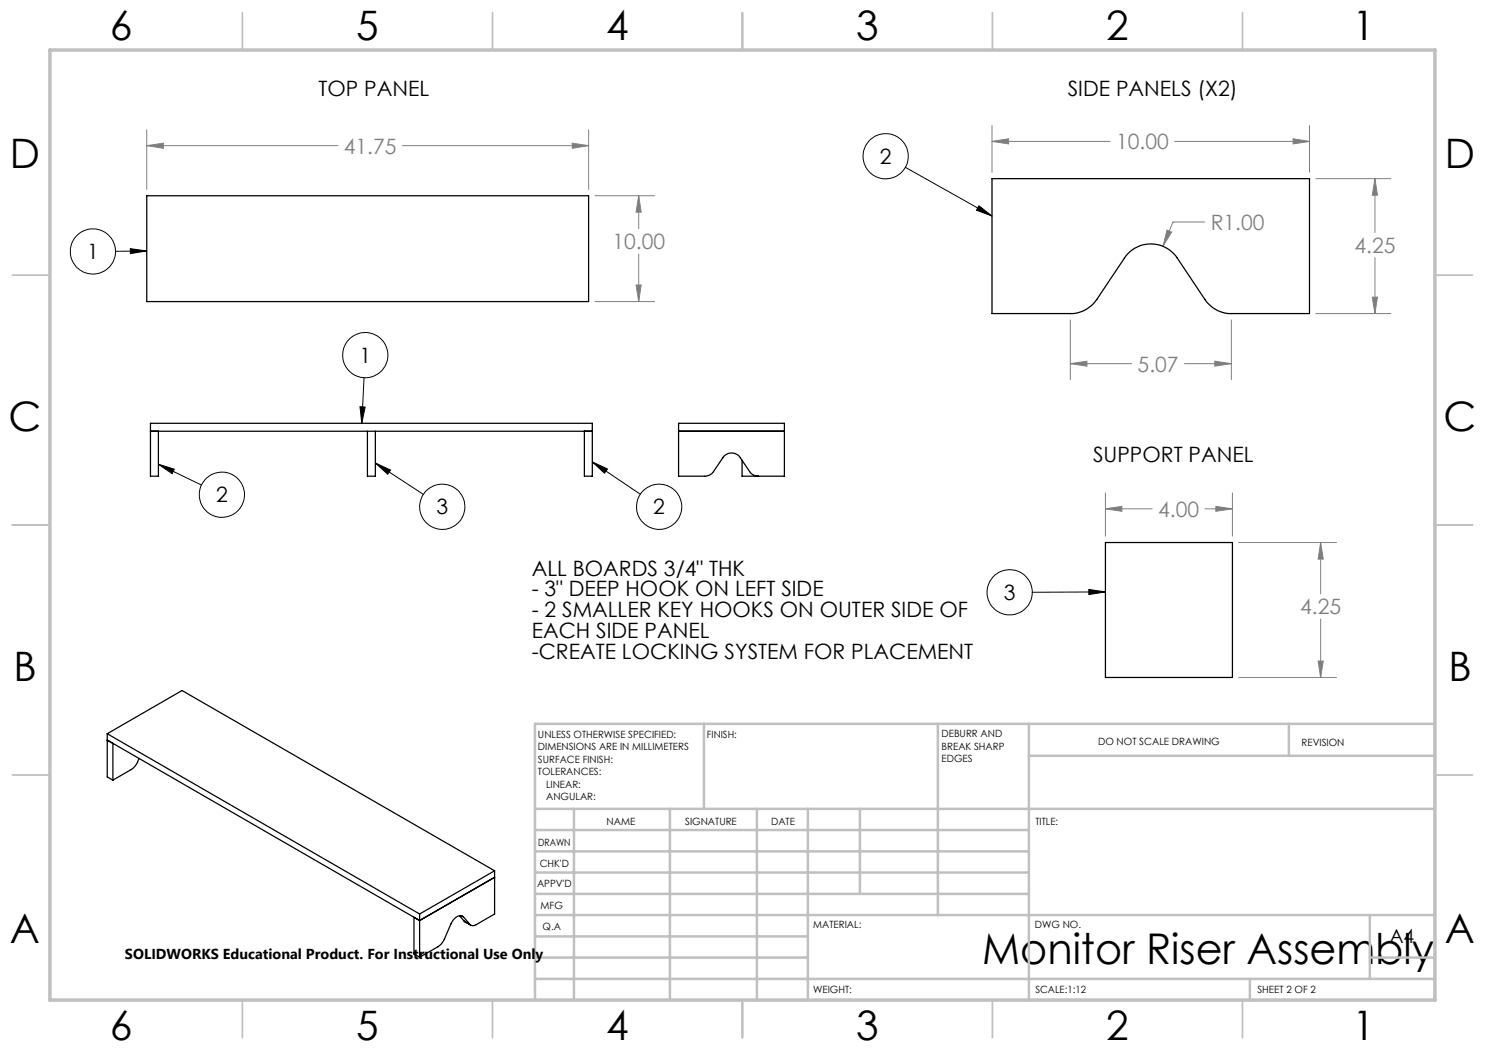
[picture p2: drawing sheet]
<svg xmlns="http://www.w3.org/2000/svg" width="297mm" height="210mm" viewBox="0 0 297 210" stroke-linecap="round" stroke-linejoin="round" font-family="sans-serif">
<g fill="none" stroke="#000" stroke-width=".2">
<path d="M181.1 33.5l17.3 9.7M26.1 49.7l3.3 .5-3.3 .5zM29.4 50.2l-6.3 .1M195.8 41.2l2.6 2-3.1-1.2zM72.8 75.6l-.4 9.1M31.7 92.8l8.6 4.2M31.7 92.8l3.2 1-.5 .9zM72 81.3l1 .1-.6 3.3zM75.1 92.6l3 1.4-.6 .9zM75.1 92.6l9.6 6.3M118.5 92.4l9.6 6.4M118.5 92.4l3 1.4-.6 .8z"/>
<path d="M217.8 117.9l3.3 .5-3.3 .5zM221.1 118.4l-14.7 .1"/>
<circle cx="177.1" cy="31.2" r="4.5"/>
<circle cx="18.6" cy="50.3" r="4.5"/>
<circle cx="73" cy="71" r="4.5"/>
<circle cx="44.4" cy="98.9" r="4.5"/>
<circle cx="88.5" cy="101.4" r="4.5"/>
<circle cx="131.8" cy="101.4" r="4.5"/>
<circle cx="201.9" cy="118.5" r="4.5"/>
</g>
<g fill="none" stroke="#808080" stroke-width=".2">
<path d="M29.4 29.1l3.3-.5v1.1zM29.4 26v11.9M29.4 29.1h38.2M80.5 29.1h37.2M114.4 28.6l3.3 .5-3.3 .6zM117.7 26v11.9M119 39.1h11.9M127.7 39.1l.5 3.3h-1zM127.7 39.1v6.6M198.4 28.3l3.3-.5v1zM198.4 25.1v9.4M198.4 28.3h23.6"/>
<path d="M234.9 28.3h27M258.6 27.8l3.3 .5-3.3 .5zM261.9 25.1v9.4M263.2 35.7h15M275 35.7l.5 3.3h-1zM275 35.7v10.8M127.2 57h1l-.5 3.3zM127.7 50.8v9.5M233.4 46l.9 .4-1.7 2.9zM240.9 44.4h-6.3l-2 4.9M274.5 59.4h1l-.5 3.3zM275 51.5v11.2"/>
<path d="M119 60.3h11.9M214.1 72.7l3.3-.5v1zM214.1 64v11.9M214.1 72.7h12.2M236.9 72.7h9.4M243 72.2l3.3 .5-3.3 .5zM246.3 64v11.9M263.2 62.7h15M221.1 98.6v8.6M246.5 98.6v8.6M221.1 101.8l3.3-.5v1zM221.1 101.8h9.3"/>
<path d="M241 101.8h5.5M243.2 101.3l3.3 .5-3.3 .5zM247.8 108.5h19.5M264.1 108.5l.6 3.3h-1.1zM264.1 108.5v10.3M247.8 135.5h19.5M263.6 132.2h1.1l-.6 3.3zM264.1 123.8v11.7"/>
</g>
<g fill="none" stroke="#c0c0c0" stroke-width=".35">
<path d="M48.5 2.5v7.5M98.5 2.5v7.5M148.5 2.5v7.5M198.5 2.5v7.5M248.5 2.5v7.5M2.5 55h7.5M287 55h7.5M2.5 105h7.5M287 105h7.5M2.5 155h7.5M287 155h7.5M48.5 200v7.5"/>
<path d="M98.5 200v7.5M148.5 200v7.5M198.5 200v7.5M248.5 200v7.5"/>
</g>
<g fill="none" stroke="#c0c0c0" stroke-width=".5">
<path d="M140.8 144.8v17M187.6 144.8v38.2M205.8 144.8v55.2M205.8 151.2h81.2M257.8 144.8v6.4M287 144.8h-180v55.2M107 161.8h180M107 178.8h98.8M107 174.5h98.8M107 170.3h98.8M107 166h98.8M114.8 161.8v38.2"/>
<path d="M134 161.8v38.2M151.4 161.8v38.2M161.6 161.8v38.2M172 161.8v17M107 195.8h180M107 191.5h54.6M107 187.3h54.6M107 183h180M250 195.8v4.2M274 191.5h13M274 183v12.8"/>
</g>
<path d="M10 10h277v190h-277z" fill="none" stroke="#c0c0c0" stroke-width=".7"/>
<path d="M26.1 49.7l3.3 .5-3.3 .5zM195.8 41.2l2.6 2-3.1-1.2zM217.8 117.9l3.3 .5-3.3 .5zM72 81.3l1 .1-.6 3.3zM75.1 92.6l3 1.4-.6 .9zM118.5 92.4l3 1.4-.6 .8zM31.7 92.8l3.2 1-.5 .9z" fill="#000"/>
<path d="M114.4 28.6l3.3 .5-3.3 .6zM29.4 29.1l3.3-.5v1.1zM127.2 57h1l-.5 3.3zM127.7 39.1l.5 3.3h-1zM258.6 27.8l3.3 .5-3.3 .5zM198.4 28.3l3.3-.5v1zM274.5 59.4h1l-.5 3.3zM275 35.7l.5 3.3h-1zM233.4 46l-.8 3.3 1.7-2.9zM214.1 72.7l3.3-.5v1zM243 72.2l3.3 .5-3.3 .5zM221.1 101.8l3.3-.5v1zM243.2 101.3l3.3 .5-3.3 .5zM264.1 108.5l.6 3.3h-1.1zM263.6 132.2h1.1l-.6 3.3z" fill="#808080"/>
<g fill="none" stroke="#000" stroke-width=".25">
<path d="M29.4 39.1h88.3v21.2h-88.3zM198.4 35.7h63.5v27h-15.6a6.2 6.2 0 0 1-5.3-2.8l-5.6-8.3a6.3 6.3 0 0 0-10.5 0l-5.5 8.3a6.3 6.3 0 0 1-5.3 2.8h-15.7zM30.1 86.2h88.4M31.7 86.2v9h-1.6v-10.5h88.4v10.5h-1.6v-9M73.5 86.2v9h1.6v-9M135.7 86.2h21.2M148.4 92.1v3.1h8.5v-10.5h-21.2v10.5h5.2a2.08 2.08 0 0 0 1.8-.9l1.9-2.8a2.08 2.08 0 0 1 3.5 0l1.8 2.8a2.08 2.08 0 0 0 1.8 .9M221.1 108.5h25.4v27h-25.4zM21.4 146.7v8.7l1.2 .6M21.4 146.7l62.5 36.1M21.4 146.7l15-8.6 62.5 36.1M22.6 156v-7.3l-1.2-.7 62.5 36.1"/>
<path d="M27.8 151.7a3.6 3.6 0 0 1-1.6 2.2l-3.6 2.1M98.9 174.2v8.6l-3.7 2.2a.98 .98 0 0 1-1.2-.1M98.9 175.5l-15 8.6M98.9 174.2l-15 8.6M83.9 182.8v8.6M83.9 184.1l-1.1-.6v7.3l1.1 .6M91.9 183.2l1 1M92.3 183.2l.4 .2M92.7 183.4a1.49 1.49 0 0 0-2.1 .7l-1.8 4-.6 .8-4.3 2.5M92.7 183.4l1.3 1.5M92.9 184.2l1.3 .9M92.9 184.2l1.1 .7"/>
</g>
<text font-size="8.5" x="196.4" y="192.7">Monitor Riser Assembly</text>
<g font-size="8.1">
<text x="22" y="8">6</text>
<text x="71.2" y="8">5</text>
<text x="121.2" y="8">4</text>
<text x="171.3" y="8">3</text>
<text x="221.3" y="8">2</text>
<text x="270.5" y="8">1</text>
<text x="2" y="33.6">D</text>
<text x="289" y="33.6">D</text>
<text x="1.7" y="86.1">C</text>
<text x="288.7" y="86.1">C</text>
<text x="2.7" y="136.1">B</text>
<text x="289.7" y="136.1">B</text>
<text x="2" y="188.6">A</text>
<text x="289" y="188.6">A</text>
<text x="22" y="208">6</text>
<text x="71.2" y="208">5</text>
<text x="121.2" y="208">4</text>
<text x="171.3" y="208">3</text>
<text x="221.3" y="208">2</text>
<text x="270.5" y="208">1</text>
</g>
<g font-size="4.2">
<text x="63.7" y="19.2">TOP PANEL</text>
<text x="213.6" y="19.2">SIDE PANELS (X2)</text>
<text x="176" y="32.7">2</text>
<text x="17.4" y="51.8">1</text>
<text x="71.9" y="72.5">1</text>
<text x="218.6" y="92.5">SUPPORT PANEL</text>
<text x="43.2" y="100.4">2</text>
<text x="87.3" y="102.8">3</text>
<text x="130.7" y="102.8">2</text>
<text x="106.3" y="115.1">ALL BOARDS 3/4&quot; THK</text>
<text x="106.3" y="119.3">- 3&quot; DEEP HOOK ON LEFT SIDE</text>
<text x="200.8" y="119.9">3</text>
<text x="106.3" y="123.5">- 2 SMALLER KEY HOOKS ON OUTER SIDE OF</text>
<text x="106.3" y="127.6">EACH SIDE PANEL</text>
<text x="106.3" y="131.8">-CREATE LOCKING SYSTEM FOR PLACEMENT</text>
</g>
<g font-size="4.2" fill="#808080">
<text x="223.2" y="29.9">10.00</text>
<text x="68.8" y="30.7">41.75</text>
<text x="242.1" y="46">R1.00</text>
<text x="122.5" y="49.9">10.00</text>
<text x="270.9" y="50.6">4.25</text>
<text x="227.5" y="74.3">5.07</text>
<text x="231.6" y="103.3">4.00</text>
<text x="260" y="122.9">4.25</text>
</g>
<text font-size="3.9" x="277.9" y="188.5">A4</text>
<text font-size="2.9" x="25" y="191.8">SOLIDWORKS Educational Product. For Instructional Use Only</text>
<g font-size="2">
<text x="107.6" y="147.6">UNLESS OTHERWISE SPECIFIED:</text>
<text x="141.4" y="147.6">FINISH:</text>
<text x="188.3" y="147.5">DEBURR AND</text>
<text x="188.3" y="150">BREAK SHARP</text>
<text x="219.6" y="149">DO NOT SCALE DRAWING</text>
<text x="260.3" y="149.2">REVISION</text>
<text x="107.6" y="150.1">DIMENSIONS ARE IN MILLIMETERS</text>
<text x="107.6" y="152.6">SURFACE FINISH:</text>
<text x="107.6" y="155.1">TOLERANCES:</text>
<text x="188.3" y="152.5">EDGES</text>
<text x="109.2" y="157.6">LINEAR:</text>
<text x="109.2" y="160.1">ANGULAR:</text>
<text x="121.3" y="165">NAME</text>
<text x="137" y="164.9">SIGNATURE</text>
<text x="154.2" y="164.9">DATE</text>
<text x="207.1" y="164.9">TITLE:</text>
<text x="107.6" y="169.1">DRAWN</text>
<text x="107.9" y="173.3">CHK'D</text>
<text x="107.4" y="177.4">APPV'D</text>
<text x="108.1" y="181.8">MFG</text>
<text x="108.5" y="186">Q.A</text>
<text x="162.6" y="185.5">MATERIAL:</text>
<text x="207" y="185.5">DWG NO.</text>
<text x="162.6" y="198.5">WEIGHT:</text>
<text x="207.1" y="198.6">SCALE:1:12</text>
<text x="251.5" y="198.6">SHEET 2 OF 2</text>
</g>
</svg>
